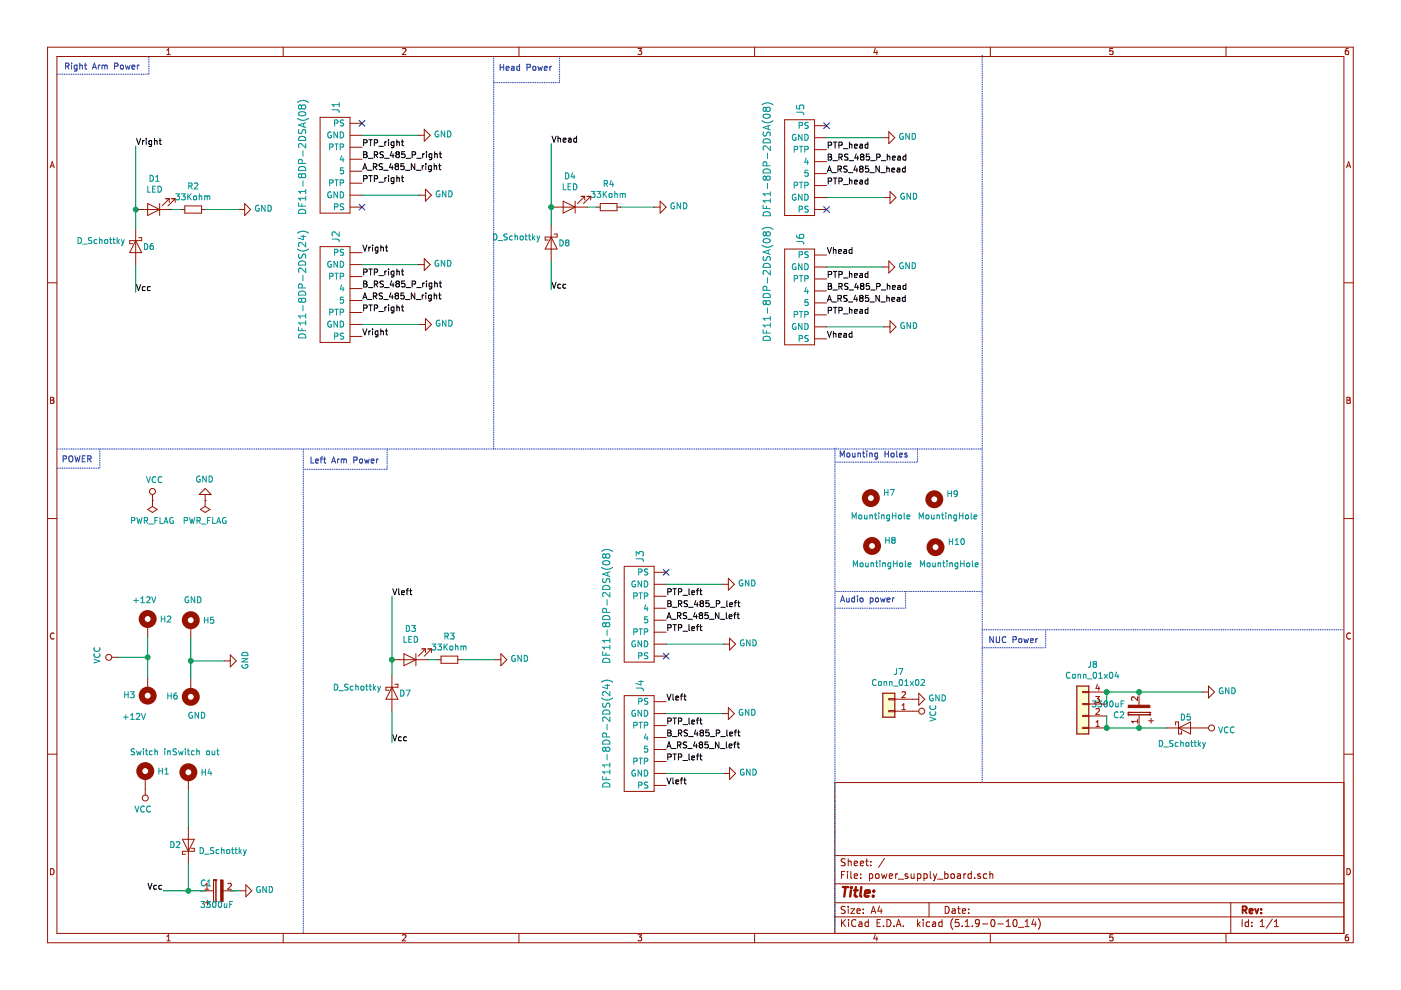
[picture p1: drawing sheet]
EESchema Schematic File Version 4
EELAYER 30 0
EELAYER END
$Descr A4 11693 8268
encoding utf-8
Sheet 1 1
Title ""
Date ""
Rev ""
Comp ""
Comment1 ""
Comment2 ""
Comment3 ""
Comment4 ""
$EndDescr
$Comp
L power:VCC #PWR03
U 1 1
P 1270 4180
F 0 "#PWR03" H 1270 4030 50  0001 C CNN
F 1 "VCC" H 1287 4353 50  0000 C CNN
F 2 "" H 1270 4180 50  0001 C CNN
F 3 "" H 1270 4180 50  0001 C CNN
	1    1270 4180
	1    0    0    -1  
$EndComp
$Comp
L power:GND #PWR04
U 1 1
P 1710 4180
F 0 "#PWR04" H 1710 3930 50  0001 C CNN
F 1 "GND" H 1715 4007 50  0000 C CNN
F 2 "" H 1710 4180 50  0001 C CNN
F 3 "" H 1710 4180 50  0001 C CNN
	1    1710 4180
	-1   0    0    1   
$EndComp
$Comp
L power:PWR_FLAG #FLG01
U 1 1
P 1270 4180
F 0 "#FLG01" H 1270 4255 50  0001 C CNN
F 1 "PWR_FLAG" H 1270 4353 50  0000 C CNN
F 2 "" H 1270 4180 50  0001 C CNN
F 3 "~" H 1270 4180 50  0001 C CNN
	1    1270 4180
	-1   0    0    1   
$EndComp
$Comp
L power:PWR_FLAG #FLG02
U 1 1
P 1710 4180
F 0 "#FLG02" H 1710 4255 50  0001 C CNN
F 1 "PWR_FLAG" H 1710 4353 50  0000 C CNN
F 2 "" H 1710 4180 50  0001 C CNN
F 3 "~" H 1710 4180 50  0001 C CNN
	1    1710 4180
	-1   0    0    1   
$EndComp
$Comp
L Common_Lib:LED D1
U 1 1
P 1280 1750
F 0 "D1" H 1273 1495 50  0000 C CNN
F 1 "LED" H 1273 1586 50  0000 C CNN
F 2 "LED_THT:LED_D5.0mm" H 1280 1750 50  0001 C CNN
F 3 "~" H 1280 1850 50  0001 C CNN
F 4 "Farnell" H 1280 1750 50  0001 C CNN "Fournisseur"
F 5 "2764513" H 1280 1750 50  0001 C CNN "codeCommande"
	1    1280 1750
	-1   0    0    1   
$EndComp
$Comp
L power:GND #PWR06
U 1 1
P 1990 1750
F 0 "#PWR06" H 1990 1500 50  0001 C CNN
F 1 "GND" V 1995 1622 50  0000 R CNN
F 2 "" H 1990 1750 50  0001 C CNN
F 3 "" H 1990 1750 50  0001 C CNN
	1    1990 1750
	0    -1   -1   0   
$EndComp
$Comp
L Common_Lib:DF11-8DP-2DS(24) J2
U 1 1
P 2770 2460
F 0 "J2" V 2800 2888 60  0000 L CNN
F 1 "DF11-8DP-2DS(24)" V 2520 2080 60  0000 L CNN
F 2 "Common_Footprint:DF11-8DP-2DS(24)" H 2770 3060 60  0001 C CNN
F 3 "https://www.hirose.com/product/en/download_file/key_name/DF11%2D8DP%2D2DS%2824%29/category/Drawing%20(2D)/doc_file_id/39437/?file_category_id=6&item_id=05430535724&is_series=" H 3370 1860 60  0001 C CNN
F 4 "Farnell" H 2820 3010 50  0001 C CNN "Fournisseur"
F 5 "1688360" H 2920 3110 50  0001 C CNN "CodeCommande"
	1    2770 2460
	1    0    0    -1  
$EndComp
Text Label 3020 2110 0    50   ~ 0
Vright
Text Label 3020 2810 0    50   ~ 0
Vright
$Comp
L power:GND #PWR09
U 1 1
P 3490 2210
F 0 "#PWR09" H 3490 1960 50  0001 C CNN
F 1 "GND" V 3495 2082 50  0000 R CNN
F 2 "" H 3490 2210 50  0001 C CNN
F 3 "" H 3490 2210 50  0001 C CNN
	1    3490 2210
	0    -1   -1   0   
$EndComp
Wire Wire Line
	3020 2210 3490 2210
Text Label 3020 2410 0    50   ~ 0
B_RS_485_P_right
Text Label 3020 2510 0    50   ~ 0
A_RS_485_N_right
Text Label 3020 2610 0    50   ~ 0
PTP_right
$Comp
L Common_Lib:DF11-8DP-2DS(24) J1
U 1 1
P 2770 1380
F 0 "J1" V 2800 1808 60  0000 L CNN
F 1 "DF11-8DP-2DSA(08)" V 2520 960 60  0000 L CNN
F 2 "Connector_Hirose:Hirose_DF11-8DP-2DSA_2x04_P2.00mm_Vertical" H 2770 1980 60  0001 C CNN
F 3 "https://www.hirose.com/product/en/download_file/key_name/DF11%2D8DP%2D2DS%2824%29/category/Drawing%20(2D)/doc_file_id/39437/?file_category_id=6&item_id=05430535724&is_series=" H 3370 780 60  0001 C CNN
F 4 "Farnell" H 2820 1930 50  0001 C CNN "Fournisseur"
F 5 "1688344" H 2920 2030 50  0001 C CNN "CodeCommande"
	1    2770 1380
	1    0    0    -1  
$EndComp
$Comp
L power:GND #PWR08
U 1 1
P 3490 1130
F 0 "#PWR08" H 3490 880 50  0001 C CNN
F 1 "GND" V 3495 1002 50  0000 R CNN
F 2 "" H 3490 1130 50  0001 C CNN
F 3 "" H 3490 1130 50  0001 C CNN
	1    3490 1130
	0    -1   -1   0   
$EndComp
Wire Wire Line
	3020 1130 3490 1130
Text Label 3020 1330 0    50   ~ 0
B_RS_485_P_right
Text Label 3020 1430 0    50   ~ 0
A_RS_485_N_right
Text Label 3020 1530 0    50   ~ 0
PTP_right
Text Label 1130 2440 0    50   ~ 0
Vcc
Wire Wire Line
	1130 1750 1130 1220
Text Label 1130 1220 0    50   ~ 0
Vright
$Comp
L Common_Lib:R R2
U 1 1
P 1610 1750
F 0 "R2" V 1414 1750 50  0000 C CNN
F 1 "33Kohm" V 1505 1750 50  0000 C CNN
F 2 "Resistor_THT:R_Axial_DIN0207_L6.3mm_D2.5mm_P7.62mm_Horizontal" H 1610 1750 50  0001 C CNN
F 3 "~" H 1640 1770 50  0001 C CNN
F 4 "Farnell" H 1740 1870 50  0001 C CNN "Fournisseur"
F 5 "9343059" H 1840 1970 50  0001 C CNN "CodeCommande"
	1    1610 1750
	0    1    1    0   
$EndComp
Wire Wire Line
	1430 1750 1510 1750
$Comp
L Common_Lib:LED D4
U 1 1
P 4750 1730
F 0 "D4" H 4743 1475 50  0000 C CNN
F 1 "LED" H 4743 1566 50  0000 C CNN
F 2 "LED_THT:LED_D5.0mm" H 4750 1730 50  0001 C CNN
F 3 "~" H 4750 1830 50  0001 C CNN
F 4 "Farnell" H 4750 1730 50  0001 C CNN "Fournisseur"
F 5 "2764513" H 4750 1730 50  0001 C CNN "codeCommande"
	1    4750 1730
	-1   0    0    1   
$EndComp
$Comp
L power:GND #PWR013
U 1 1
P 5460 1730
F 0 "#PWR013" H 5460 1480 50  0001 C CNN
F 1 "GND" V 5465 1602 50  0000 R CNN
F 2 "" H 5460 1730 50  0001 C CNN
F 3 "" H 5460 1730 50  0001 C CNN
	1    5460 1730
	0    -1   -1   0   
$EndComp
Wire Wire Line
	4600 1730 4600 1200
Text Label 4600 1200 0    50   ~ 0
Vhead
$Comp
L Common_Lib:R R4
U 1 1
P 5080 1730
F 0 "R4" V 4884 1730 50  0000 C CNN
F 1 "33Kohm" V 4975 1730 50  0000 C CNN
F 2 "Resistor_THT:R_Axial_DIN0207_L6.3mm_D2.5mm_P7.62mm_Horizontal" H 5080 1730 50  0001 C CNN
F 3 "~" H 5110 1750 50  0001 C CNN
F 4 "Farnell" H 5210 1850 50  0001 C CNN "Fournisseur"
F 5 "9343059" H 5310 1950 50  0001 C CNN "CodeCommande"
	1    5080 1730
	0    1    1    0   
$EndComp
Wire Wire Line
	4900 1730 4980 1730
$Comp
L Common_Lib:LED D3
U 1 1
P 3420 5510
F 0 "D3" H 3413 5255 50  0000 C CNN
F 1 "LED" H 3413 5346 50  0000 C CNN
F 2 "LED_THT:LED_D5.0mm" H 3420 5510 50  0001 C CNN
F 3 "~" H 3420 5610 50  0001 C CNN
F 4 "Farnell" H 3420 5510 50  0001 C CNN "Fournisseur"
F 5 "2764513" H 3420 5510 50  0001 C CNN "codeCommande"
	1    3420 5510
	-1   0    0    1   
$EndComp
$Comp
L power:GND #PWR012
U 1 1
P 4130 5510
F 0 "#PWR012" H 4130 5260 50  0001 C CNN
F 1 "GND" V 4135 5382 50  0000 R CNN
F 2 "" H 4130 5510 50  0001 C CNN
F 3 "" H 4130 5510 50  0001 C CNN
	1    4130 5510
	0    -1   -1   0   
$EndComp
Wire Wire Line
	3270 5510 3270 4980
Text Label 3270 4980 0    50   ~ 0
Vleft
$Comp
L Common_Lib:R R3
U 1 1
P 3750 5510
F 0 "R3" V 3554 5510 50  0000 C CNN
F 1 "33Kohm" V 3645 5510 50  0000 C CNN
F 2 "Resistor_THT:R_Axial_DIN0207_L6.3mm_D2.5mm_P7.62mm_Horizontal" H 3750 5510 50  0001 C CNN
F 3 "~" H 3780 5530 50  0001 C CNN
F 4 "Farnell" H 3880 5630 50  0001 C CNN "Fournisseur"
F 5 "9343059" H 3980 5730 50  0001 C CNN "CodeCommande"
	1    3750 5510
	0    1    1    0   
$EndComp
Wire Wire Line
	3570 5510 3650 5510
$Comp
L power:GND #PWR010
U 1 1
P 3500 1630
F 0 "#PWR010" H 3500 1380 50  0001 C CNN
F 1 "GND" V 3505 1502 50  0000 R CNN
F 2 "" H 3500 1630 50  0001 C CNN
F 3 "" H 3500 1630 50  0001 C CNN
	1    3500 1630
	0    -1   -1   0   
$EndComp
Wire Wire Line
	3500 1630 3020 1630
Text Label 3020 1230 0    50   ~ 0
PTP_right
$Comp
L power:GND #PWR011
U 1 1
P 3500 2710
F 0 "#PWR011" H 3500 2460 50  0001 C CNN
F 1 "GND" V 3505 2582 50  0000 R CNN
F 2 "" H 3500 2710 50  0001 C CNN
F 3 "" H 3500 2710 50  0001 C CNN
	1    3500 2710
	0    -1   -1   0   
$EndComp
Wire Wire Line
	3500 2710 3020 2710
Text Label 3020 2310 0    50   ~ 0
PTP_right
$Comp
L Common_Lib:DF11-8DP-2DS(24) J6
U 1 1
P 6650 2480
F 0 "J6" V 6680 2908 60  0000 L CNN
F 1 "DF11-8DP-2DSA(08)" V 6400 2100 60  0000 L CNN
F 2 "Connector_Hirose:Hirose_DF11-8DP-2DSA_2x04_P2.00mm_Vertical" H 6650 3080 60  0001 C CNN
F 3 "https://www.hirose.com/product/en/download_file/key_name/DF11%2D8DP%2D2DS%2824%29/category/Drawing%20(2D)/doc_file_id/39437/?file_category_id=6&item_id=05430535724&is_series=" H 7250 1880 60  0001 C CNN
F 4 "Farnell" H 6700 3030 50  0001 C CNN "Fournisseur"
F 5 "1688344" H 6800 3130 50  0001 C CNN "CodeCommande"
	1    6650 2480
	1    0    0    -1  
$EndComp
Text Label 6900 2130 0    50   ~ 0
Vhead
Text Label 6900 2830 0    50   ~ 0
Vhead
$Comp
L power:GND #PWR019
U 1 1
P 7370 2230
F 0 "#PWR019" H 7370 1980 50  0001 C CNN
F 1 "GND" V 7375 2102 50  0000 R CNN
F 2 "" H 7370 2230 50  0001 C CNN
F 3 "" H 7370 2230 50  0001 C CNN
	1    7370 2230
	0    -1   -1   0   
$EndComp
Wire Wire Line
	6900 2230 7370 2230
Text Label 6900 2430 0    50   ~ 0
B_RS_485_P_head
Text Label 6900 2530 0    50   ~ 0
A_RS_485_N_head
Text Label 6900 2630 0    50   ~ 0
PTP_head
$Comp
L Common_Lib:DF11-8DP-2DS(24) J5
U 1 1
P 6650 1400
F 0 "J5" V 6680 1828 60  0000 L CNN
F 1 "DF11-8DP-2DSA(08)" V 6400 980 60  0000 L CNN
F 2 "Connector_Hirose:Hirose_DF11-8DP-2DSA_2x04_P2.00mm_Vertical" H 6650 2000 60  0001 C CNN
F 3 "https://www.hirose.com/product/en/download_file/key_name/DF11%2D8DP%2D2DS%2824%29/category/Drawing%20(2D)/doc_file_id/39437/?file_category_id=6&item_id=05430535724&is_series=" H 7250 800 60  0001 C CNN
F 4 "Farnell" H 6700 1950 50  0001 C CNN "Fournisseur"
F 5 "1688344" H 6800 2050 50  0001 C CNN "CodeCommande"
	1    6650 1400
	1    0    0    -1  
$EndComp
$Comp
L power:GND #PWR018
U 1 1
P 7370 1150
F 0 "#PWR018" H 7370 900 50  0001 C CNN
F 1 "GND" V 7375 1022 50  0000 R CNN
F 2 "" H 7370 1150 50  0001 C CNN
F 3 "" H 7370 1150 50  0001 C CNN
	1    7370 1150
	0    -1   -1   0   
$EndComp
Wire Wire Line
	6900 1150 7370 1150
Text Label 6900 1350 0    50   ~ 0
B_RS_485_P_head
Text Label 6900 1450 0    50   ~ 0
A_RS_485_N_head
Text Label 6900 1550 0    50   ~ 0
PTP_head
$Comp
L power:GND #PWR020
U 1 1
P 7380 1650
F 0 "#PWR020" H 7380 1400 50  0001 C CNN
F 1 "GND" V 7385 1522 50  0000 R CNN
F 2 "" H 7380 1650 50  0001 C CNN
F 3 "" H 7380 1650 50  0001 C CNN
	1    7380 1650
	0    -1   -1   0   
$EndComp
Wire Wire Line
	7380 1650 6900 1650
Text Label 6900 1250 0    50   ~ 0
PTP_head
$Comp
L power:GND #PWR021
U 1 1
P 7380 2730
F 0 "#PWR021" H 7380 2480 50  0001 C CNN
F 1 "GND" V 7385 2602 50  0000 R CNN
F 2 "" H 7380 2730 50  0001 C CNN
F 3 "" H 7380 2730 50  0001 C CNN
	1    7380 2730
	0    -1   -1   0   
$EndComp
Wire Wire Line
	7380 2730 6900 2730
Text Label 6900 2330 0    50   ~ 0
PTP_head
$Comp
L Common_Lib:DF11-8DP-2DS(24) J4
U 1 1
P 5310 6210
F 0 "J4" V 5340 6638 60  0000 L CNN
F 1 "DF11-8DP-2DS(24)" V 5060 5830 60  0000 L CNN
F 2 "Common_Footprint:DF11-8DP-2DS(24)" H 5310 6810 60  0001 C CNN
F 3 "https://www.hirose.com/product/en/download_file/key_name/DF11%2D8DP%2D2DS%2824%29/category/Drawing%20(2D)/doc_file_id/39437/?file_category_id=6&item_id=05430535724&is_series=" H 5910 5610 60  0001 C CNN
F 4 "Farnell" H 5360 6760 50  0001 C CNN "Fournisseur"
F 5 "1688360" H 5460 6860 50  0001 C CNN "CodeCommande"
	1    5310 6210
	1    0    0    -1  
$EndComp
Text Label 5560 5860 0    50   ~ 0
Vleft
Text Label 5560 6560 0    50   ~ 0
Vleft
$Comp
L power:GND #PWR015
U 1 1
P 6030 5960
F 0 "#PWR015" H 6030 5710 50  0001 C CNN
F 1 "GND" V 6035 5832 50  0000 R CNN
F 2 "" H 6030 5960 50  0001 C CNN
F 3 "" H 6030 5960 50  0001 C CNN
	1    6030 5960
	0    -1   -1   0   
$EndComp
Wire Wire Line
	5560 5960 6030 5960
Text Label 5560 6160 0    50   ~ 0
B_RS_485_P_left
Text Label 5560 6260 0    50   ~ 0
A_RS_485_N_left
Text Label 5560 6360 0    50   ~ 0
PTP_left
$Comp
L Common_Lib:DF11-8DP-2DS(24) J3
U 1 1
P 5310 5130
F 0 "J3" V 5340 5558 60  0000 L CNN
F 1 "DF11-8DP-2DSA(08)" V 5060 4710 60  0000 L CNN
F 2 "Connector_Hirose:Hirose_DF11-8DP-2DSA_2x04_P2.00mm_Vertical" H 5310 5730 60  0001 C CNN
F 3 "https://www.hirose.com/product/en/download_file/key_name/DF11%2D8DP%2D2DS%2824%29/category/Drawing%20(2D)/doc_file_id/39437/?file_category_id=6&item_id=05430535724&is_series=" H 5910 4530 60  0001 C CNN
F 4 "Farnell" H 5360 5680 50  0001 C CNN "Fournisseur"
F 5 "1688344" H 5460 5780 50  0001 C CNN "CodeCommande"
	1    5310 5130
	1    0    0    -1  
$EndComp
$Comp
L power:GND #PWR014
U 1 1
P 6030 4880
F 0 "#PWR014" H 6030 4630 50  0001 C CNN
F 1 "GND" V 6035 4752 50  0000 R CNN
F 2 "" H 6030 4880 50  0001 C CNN
F 3 "" H 6030 4880 50  0001 C CNN
	1    6030 4880
	0    -1   -1   0   
$EndComp
Wire Wire Line
	5560 4880 6030 4880
Text Label 5560 5080 0    50   ~ 0
B_RS_485_P_left
Text Label 5560 5180 0    50   ~ 0
A_RS_485_N_left
Text Label 5560 5280 0    50   ~ 0
PTP_left
$Comp
L power:GND #PWR016
U 1 1
P 6040 5380
F 0 "#PWR016" H 6040 5130 50  0001 C CNN
F 1 "GND" V 6045 5252 50  0000 R CNN
F 2 "" H 6040 5380 50  0001 C CNN
F 3 "" H 6040 5380 50  0001 C CNN
	1    6040 5380
	0    -1   -1   0   
$EndComp
Wire Wire Line
	6040 5380 5560 5380
Text Label 5560 4980 0    50   ~ 0
PTP_left
$Comp
L power:GND #PWR017
U 1 1
P 6040 6460
F 0 "#PWR017" H 6040 6210 50  0001 C CNN
F 1 "GND" V 6045 6332 50  0000 R CNN
F 2 "" H 6040 6460 50  0001 C CNN
F 3 "" H 6040 6460 50  0001 C CNN
	1    6040 6460
	0    -1   -1   0   
$EndComp
Wire Wire Line
	6040 6460 5560 6460
Text Label 5560 6060 0    50   ~ 0
PTP_left
$Comp
L power:GND #PWR05
U 1 1
P 1870 5520
F 0 "#PWR05" H 1870 5270 50  0001 C CNN
F 1 "GND" H 1875 5347 50  0000 C CNN
F 2 "" H 1870 5520 50  0001 C CNN
F 3 "" H 1870 5520 50  0001 C CNN
	1    1870 5520
	0    -1   -1   0   
$EndComp
$Comp
L power:VCC #PWR025
U 1 1
P 10040 6080
F 0 "#PWR025" H 10040 5930 50  0001 C CNN
F 1 "VCC" V 10057 6208 50  0000 L CNN
F 2 "" H 10040 6080 50  0001 C CNN
F 3 "" H 10040 6080 50  0001 C CNN
	1    10040 6080
	0    1    1    0   
$EndComp
$Comp
L power:GND #PWR024
U 1 1
P 10040 5780
F 0 "#PWR024" H 10040 5530 50  0001 C CNN
F 1 "GND" V 10045 5652 50  0000 R CNN
F 2 "" H 10040 5780 50  0001 C CNN
F 3 "" H 10040 5780 50  0001 C CNN
	1    10040 5780
	0    -1   -1   0   
$EndComp
Wire Notes Line
	2530 3750 2530 7800
Wire Notes Line
	4120 3750 4120 470 
Text Notes 530  590  0    50   ~ 0
Right Arm Power
Text Notes 4160 600  0    50   ~ 0
Head Power
Text Notes 2580 3880 0    50   ~ 0
Left Arm Power
Text Notes 510  3870 0    50   ~ 0
POWER
Wire Notes Line
	470  3910 830  3910
Wire Notes Line
	830  3910 830  3750
Wire Notes Line
	2530 3920 3230 3920
Wire Notes Line
	3230 3920 3230 3750
Wire Notes Line
	4120 690  4670 690 
Wire Notes Line
	4670 690  4670 470 
Wire Notes Line
	470  620  1240 620 
Wire Notes Line
	1240 620  1240 470 
$Comp
L Connector_Generic:Conn_01x04 J8
U 1 1
P 9040 5980
F 0 "J8" H 8958 5555 50  0000 C CNN
F 1 "Conn_01x04" H 8958 5646 50  0000 C CNN
F 2 "Connector_Molex:Molex_Micro-Fit_3.0_43045-0412_2x02_P3.00mm_Vertical" H 9040 5980 50  0001 C CNN
F 3 "~" H 9040 5980 50  0001 C CNN
F 4 "Farnell" H 9040 5980 50  0001 C CNN "Fournisseur"
F 5 "1012247" H 9040 5980 50  0001 C CNN "codeCommande"
	1    9040 5980
	-1   0    0    1   
$EndComp
$Comp
L Mechanical:MountingHole_Pad H5
U 1 1
P 1590 5230
F 0 "H5" H 1690 5279 50  0000 L CNN
F 1 "GND" H 1530 5450 50  0000 L CNN
F 2 "Connector_Wire:SolderWirePad_1x01_Drill1.2mm" H 1590 5230 50  0001 C CNN
F 3 "~" H 1590 5230 50  0001 C CNN
	1    1590 5230
	1    0    0    -1  
$EndComp
$Comp
L Mechanical:MountingHole_Pad H2
U 1 1
P 1230 5220
F 0 "H2" H 1330 5269 50  0000 L CNN
F 1 "+12V" H 1100 5430 50  0000 L CNN
F 2 "Connector_Wire:SolderWirePad_1x01_Drill1.2mm" H 1230 5220 50  0001 C CNN
F 3 "~" H 1230 5220 50  0001 C CNN
	1    1230 5220
	1    0    0    -1  
$EndComp
$Comp
L Mechanical:MountingHole_Pad H3
U 1 1
P 1230 5760
F 0 "H3" H 1330 5809 50  0000 L CNN
F 1 "+12V" H 1240 5990 50  0000 L CNN
F 2 "Connector_Wire:SolderWirePad_1x01_Drill1.2mm" H 1230 5760 50  0001 C CNN
F 3 "~" H 1230 5760 50  0001 C CNN
	1    1230 5760
	-1   0    0    1   
$EndComp
$Comp
L Mechanical:MountingHole_Pad H6
U 1 1
P 1590 5770
F 0 "H6" H 1690 5819 50  0000 L CNN
F 1 "GND" H 1460 5980 50  0000 L CNN
F 2 "Connector_Wire:SolderWirePad_1x01_Drill1.2mm" H 1590 5770 50  0001 C CNN
F 3 "~" H 1590 5770 50  0001 C CNN
	1    1590 5770
	-1   0    0    1   
$EndComp
$Comp
L power:VCC #PWR01
U 1 1
P 980 5490
F 0 "#PWR01" H 980 5340 50  0001 C CNN
F 1 "VCC" H 997 5663 50  0000 C CNN
F 2 "" H 980 5490 50  0001 C CNN
F 3 "" H 980 5490 50  0001 C CNN
	1    980  5490
	0    -1   -1   0   
$EndComp
Wire Wire Line
	1590 5330 1590 5520
Wire Wire Line
	1870 5520 1590 5520
Connection ~ 1590 5520
Wire Wire Line
	1590 5520 1590 5670
Wire Wire Line
	1230 5320 1230 5490
Wire Wire Line
	980  5490 1230 5490
Connection ~ 1230 5490
Wire Wire Line
	1230 5490 1230 5660
NoConn ~ 5560 4780
NoConn ~ 5560 5480
NoConn ~ 6900 1050
NoConn ~ 6900 1750
NoConn ~ 3020 1730
NoConn ~ 3020 1030
Wire Notes Line
	7660 3860 7660 3740
Wire Notes Line
	6970 3860 7660 3860
Text Notes 7000 3830 0    50   ~ 0
Mounting Holes
$Comp
L Mechanical:MountingHole H8
U 1 1
P 7280 4560
F 0 "H8" H 7380 4606 50  0000 L CNN
F 1 "MountingHole" H 7110 4410 50  0000 L CNN
F 2 "MountingHole:MountingHole_3.2mm_M3_Pad" H 7280 4560 50  0001 C CNN
F 3 "~" H 7280 4560 50  0001 C CNN
	1    7280 4560
	1    0    0    -1  
$EndComp
$Comp
L Mechanical:MountingHole H10
U 1 1
P 7810 4570
F 0 "H10" H 7910 4616 50  0000 L CNN
F 1 "MountingHole" H 7670 4430 50  0000 L CNN
F 2 "MountingHole:MountingHole_3.2mm_M3_Pad" H 7810 4570 50  0001 C CNN
F 3 "~" H 7810 4570 50  0001 C CNN
	1    7810 4570
	1    0    0    -1  
$EndComp
$Comp
L Mechanical:MountingHole H7
U 1 1
P 7270 4160
F 0 "H7" H 7370 4206 50  0000 L CNN
F 1 "MountingHole" H 7100 4010 50  0000 L CNN
F 2 "MountingHole:MountingHole_3.2mm_M3_Pad" H 7270 4160 50  0001 C CNN
F 3 "~" H 7270 4160 50  0001 C CNN
	1    7270 4160
	1    0    0    -1  
$EndComp
$Comp
L Mechanical:MountingHole H9
U 1 1
P 7800 4170
F 0 "H9" H 7900 4216 50  0000 L CNN
F 1 "MountingHole" H 7660 4030 50  0000 L CNN
F 2 "MountingHole:MountingHole_3.2mm_M3_Pad" H 7800 4170 50  0001 C CNN
F 3 "~" H 7800 4170 50  0001 C CNN
	1    7800 4170
	1    0    0    -1  
$EndComp
Wire Notes Line
	6970 3740 6970 7790
Wire Notes Line
	470  3750 8200 3750
$Comp
L Connector_Generic:Conn_01x02 J7
U 1 1
P 7420 5940
F 0 "J7" H 7338 5615 50  0000 C CNN
F 1 "Conn_01x02" H 7338 5706 50  0000 C CNN
F 2 "Connector_Molex:Molex_Nano-Fit_105309-xx02_1x02_P2.50mm_Vertical" H 7420 5940 50  0001 C CNN
F 3 "~" H 7420 5940 50  0001 C CNN
F 4 "Farnell" H 7420 5940 50  0001 C CNN "Fournisseur"
F 5 "2820677" H 7420 5940 50  0001 C CNN "codeCommande"
	1    7420 5940
	-1   0    0    1   
$EndComp
$Comp
L power:VCC #PWR023
U 1 1
P 7620 5940
F 0 "#PWR023" H 7620 5790 50  0001 C CNN
F 1 "VCC" H 7637 6113 50  0000 C CNN
F 2 "" H 7620 5940 50  0001 C CNN
F 3 "" H 7620 5940 50  0001 C CNN
	1    7620 5940
	0    1    1    0   
$EndComp
$Comp
L power:GND #PWR022
U 1 1
P 7620 5840
F 0 "#PWR022" H 7620 5590 50  0001 C CNN
F 1 "GND" V 7625 5712 50  0000 R CNN
F 2 "" H 7620 5840 50  0001 C CNN
F 3 "" H 7620 5840 50  0001 C CNN
	1    7620 5840
	0    -1   -1   0   
$EndComp
Text Notes 7010 5040 0    50   ~ 0
Audio power
Wire Notes Line
	6970 5080 7560 5080
Wire Notes Line
	7560 5080 7560 4940
Wire Notes Line
	8200 460  8200 6540
$Comp
L Common_Lib:D_Schottky D5
U 1 1
P 9890 6080
F 0 "D5" H 9900 6170 50  0000 C CNN
F 1 "D_Schottky" H 9870 5950 50  0000 C CNN
F 2 "Common_Footprint:D_SMA" H 9790 6080 50  0001 C CNN
F 3 "~" H 9890 6080 50  0001 C CNN
F 4 "Farnell" H 9990 6280 50  0001 C CNN "Fournisseur"
F 5 "2750942" H 10090 6380 50  0001 C CNN "CodeCommande"
	1    9890 6080
	1    0    0    -1  
$EndComp
$Comp
L Common_Lib:C_POL C2
U 1 1
P 9510 5930
F 0 "C2" H 9625 5976 50  0000 L CNN
F 1 "3300uF" H 9625 5885 50  0000 L CNN
F 2 "Capacitor_THT:CP_Axial_L30.0mm_D18.0mm_P35.00mm_Horizontal" H 9548 5780 50  0001 C CNN
F 3 "~" H 9510 5930 50  0001 C CNN
F 4 "Farnell" H 9510 5930 50  0001 C CNN "Fournisseur"
F 5 "1165387" H 9510 5930 50  0001 C CNN "codeCommande"
	1    9510 5930
	-1   0    0    1   
$EndComp
Wire Wire Line
	9240 5880 9240 5780
Connection ~ 9240 5780
Wire Wire Line
	9240 5980 9240 6080
Connection ~ 9240 6080
Wire Notes Line
	8200 4940 6970 4940
Wire Notes Line
	8200 5260 11220 5260
Text Notes 8250 5380 0    50   ~ 0
NUC Power
Wire Notes Line
	8200 5410 8730 5410
Wire Notes Line
	8730 5410 8730 5260
Wire Wire Line
	5180 1730 5460 1730
Wire Wire Line
	1710 1750 1990 1750
Wire Wire Line
	3850 5510 4130 5510
Text Label 3270 6200 0    50   ~ 0
Vcc
$Comp
L Common_Lib:C_POL C1
U 1 1
P 1820 7440
F 0 "C1" V 1880 7490 50  0000 L CNN
F 1 "3300uF" V 1700 7310 50  0000 L CNN
F 2 "Capacitor_THT:CP_Axial_L30.0mm_D18.0mm_P35.00mm_Horizontal" H 1730 7410 50  0001 C CNN
F 3 "~" H 1820 7440 50  0001 C CNN
F 4 "Farnell" H 1930 7610 50  0001 C CNN "Fournisseur"
F 5 "1165387" H 2030 7710 50  0001 C CNN "codeCommande"
	1    1820 7440
	0    -1   -1   0   
$EndComp
Text Label 1360 7440 2    50   ~ 0
Vcc
$Comp
L Mechanical:MountingHole_Pad H4
U 1 1
P 1570 6500
F 0 "H4" H 1670 6549 50  0000 L CNN
F 1 "Switch out" H 1430 6720 50  0000 L CNN
F 2 "Connector_Wire:SolderWirePad_1x01_Drill1.2mm" H 1570 6500 50  0001 C CNN
F 3 "~" H 1570 6500 50  0001 C CNN
	1    1570 6500
	1    0    0    -1  
$EndComp
$Comp
L Mechanical:MountingHole_Pad H1
U 1 1
P 1210 6490
F 0 "H1" H 1310 6539 50  0000 L CNN
F 1 "Switch in" H 1080 6700 50  0000 L CNN
F 2 "Connector_Wire:SolderWirePad_1x01_Drill1.2mm" H 1210 6490 50  0001 C CNN
F 3 "~" H 1210 6490 50  0001 C CNN
	1    1210 6490
	1    0    0    -1  
$EndComp
$Comp
L power:VCC #PWR02
U 1 1
P 1210 6590
F 0 "#PWR02" H 1210 6440 50  0001 C CNN
F 1 "VCC" H 1228 6763 50  0000 C CNN
F 2 "" H 1210 6590 50  0001 C CNN
F 3 "" H 1210 6590 50  0001 C CNN
	1    1210 6590
	-1   0    0    1   
$EndComp
$Comp
L power:GND #PWR07
U 1 1
P 2000 7440
F 0 "#PWR07" H 2000 7190 50  0001 C CNN
F 1 "GND" V 2005 7312 50  0000 R CNN
F 2 "" H 2000 7440 50  0001 C CNN
F 3 "" H 2000 7440 50  0001 C CNN
	1    2000 7440
	0    -1   -1   0   
$EndComp
Wire Wire Line
	2000 7440 1920 7440
Text Label 4600 2420 0    50   ~ 0
Vcc
$Comp
L Common_Lib:D_Schottky D2
U 1 1
P 1570 7060
F 0 "D2" V 1570 7170 50  0000 C CNN
F 1 "D_Schottky" V 1520 6770 50  0000 C CNN
F 2 "Common_Footprint:D_SMA" H 1470 7060 50  0001 C CNN
F 3 "~" H 1570 7060 50  0001 C CNN
F 4 "Farnell" H 1670 7260 50  0001 C CNN "Fournisseur"
F 5 "2750942" H 1770 7360 50  0001 C CNN "CodeCommande"
	1    1570 7060
	0    -1   -1   0   
$EndComp
Wire Wire Line
	1570 7210 1570 7440
Wire Wire Line
	1570 7440 1720 7440
Wire Wire Line
	1360 7440 1570 7440
Connection ~ 1570 7440
$Comp
L Common_Lib:D_Schottky D7
U 1 1
P 3270 5790
F 0 "D7" V 3270 5900 50  0000 C CNN
F 1 "D_Schottky" V 3220 5500 50  0000 C CNN
F 2 "Common_Footprint:D_SMA" H 3170 5790 50  0001 C CNN
F 3 "~" H 3270 5790 50  0001 C CNN
F 4 "Farnell" H 3370 5990 50  0001 C CNN "Fournisseur"
F 5 "2750942" H 3470 6090 50  0001 C CNN "CodeCommande"
	1    3270 5790
	0    1    1    0   
$EndComp
Wire Wire Line
	3270 6200 3270 5940
Wire Wire Line
	3270 5640 3270 5510
Connection ~ 3270 5510
$Comp
L Common_Lib:D_Schottky D6
U 1 1
P 1130 2060
F 0 "D6" V 1130 2170 50  0000 C CNN
F 1 "D_Schottky" V 1080 1770 50  0000 C CNN
F 2 "Common_Footprint:D_SMA" H 1030 2060 50  0001 C CNN
F 3 "~" H 1130 2060 50  0001 C CNN
F 4 "Farnell" H 1230 2260 50  0001 C CNN "Fournisseur"
F 5 "2750942" H 1330 2360 50  0001 C CNN "CodeCommande"
	1    1130 2060
	0    1    1    0   
$EndComp
$Comp
L Common_Lib:D_Schottky D8
U 1 1
P 4600 2030
F 0 "D8" V 4600 2140 50  0000 C CNN
F 1 "D_Schottky" V 4550 1740 50  0000 C CNN
F 2 "Common_Footprint:D_SMA" H 4500 2030 50  0001 C CNN
F 3 "~" H 4600 2030 50  0001 C CNN
F 4 "Farnell" H 4700 2230 50  0001 C CNN "Fournisseur"
F 5 "2750942" H 4800 2330 50  0001 C CNN "CodeCommande"
	1    4600 2030
	0    1    1    0   
$EndComp
Wire Wire Line
	4600 2420 4600 2180
Wire Wire Line
	4600 1880 4600 1730
Connection ~ 4600 1730
Wire Wire Line
	1130 1910 1130 1750
Connection ~ 1130 1750
Wire Wire Line
	1130 2210 1130 2440
Wire Wire Line
	9240 6080 9510 6080
Wire Wire Line
	9240 5780 9510 5780
Connection ~ 9510 6080
Wire Wire Line
	9510 6080 9740 6080
Connection ~ 9510 5780
Wire Wire Line
	9510 5780 10040 5780
Wire Wire Line
	1570 6600 1570 6910
$EndSCHEMATC
